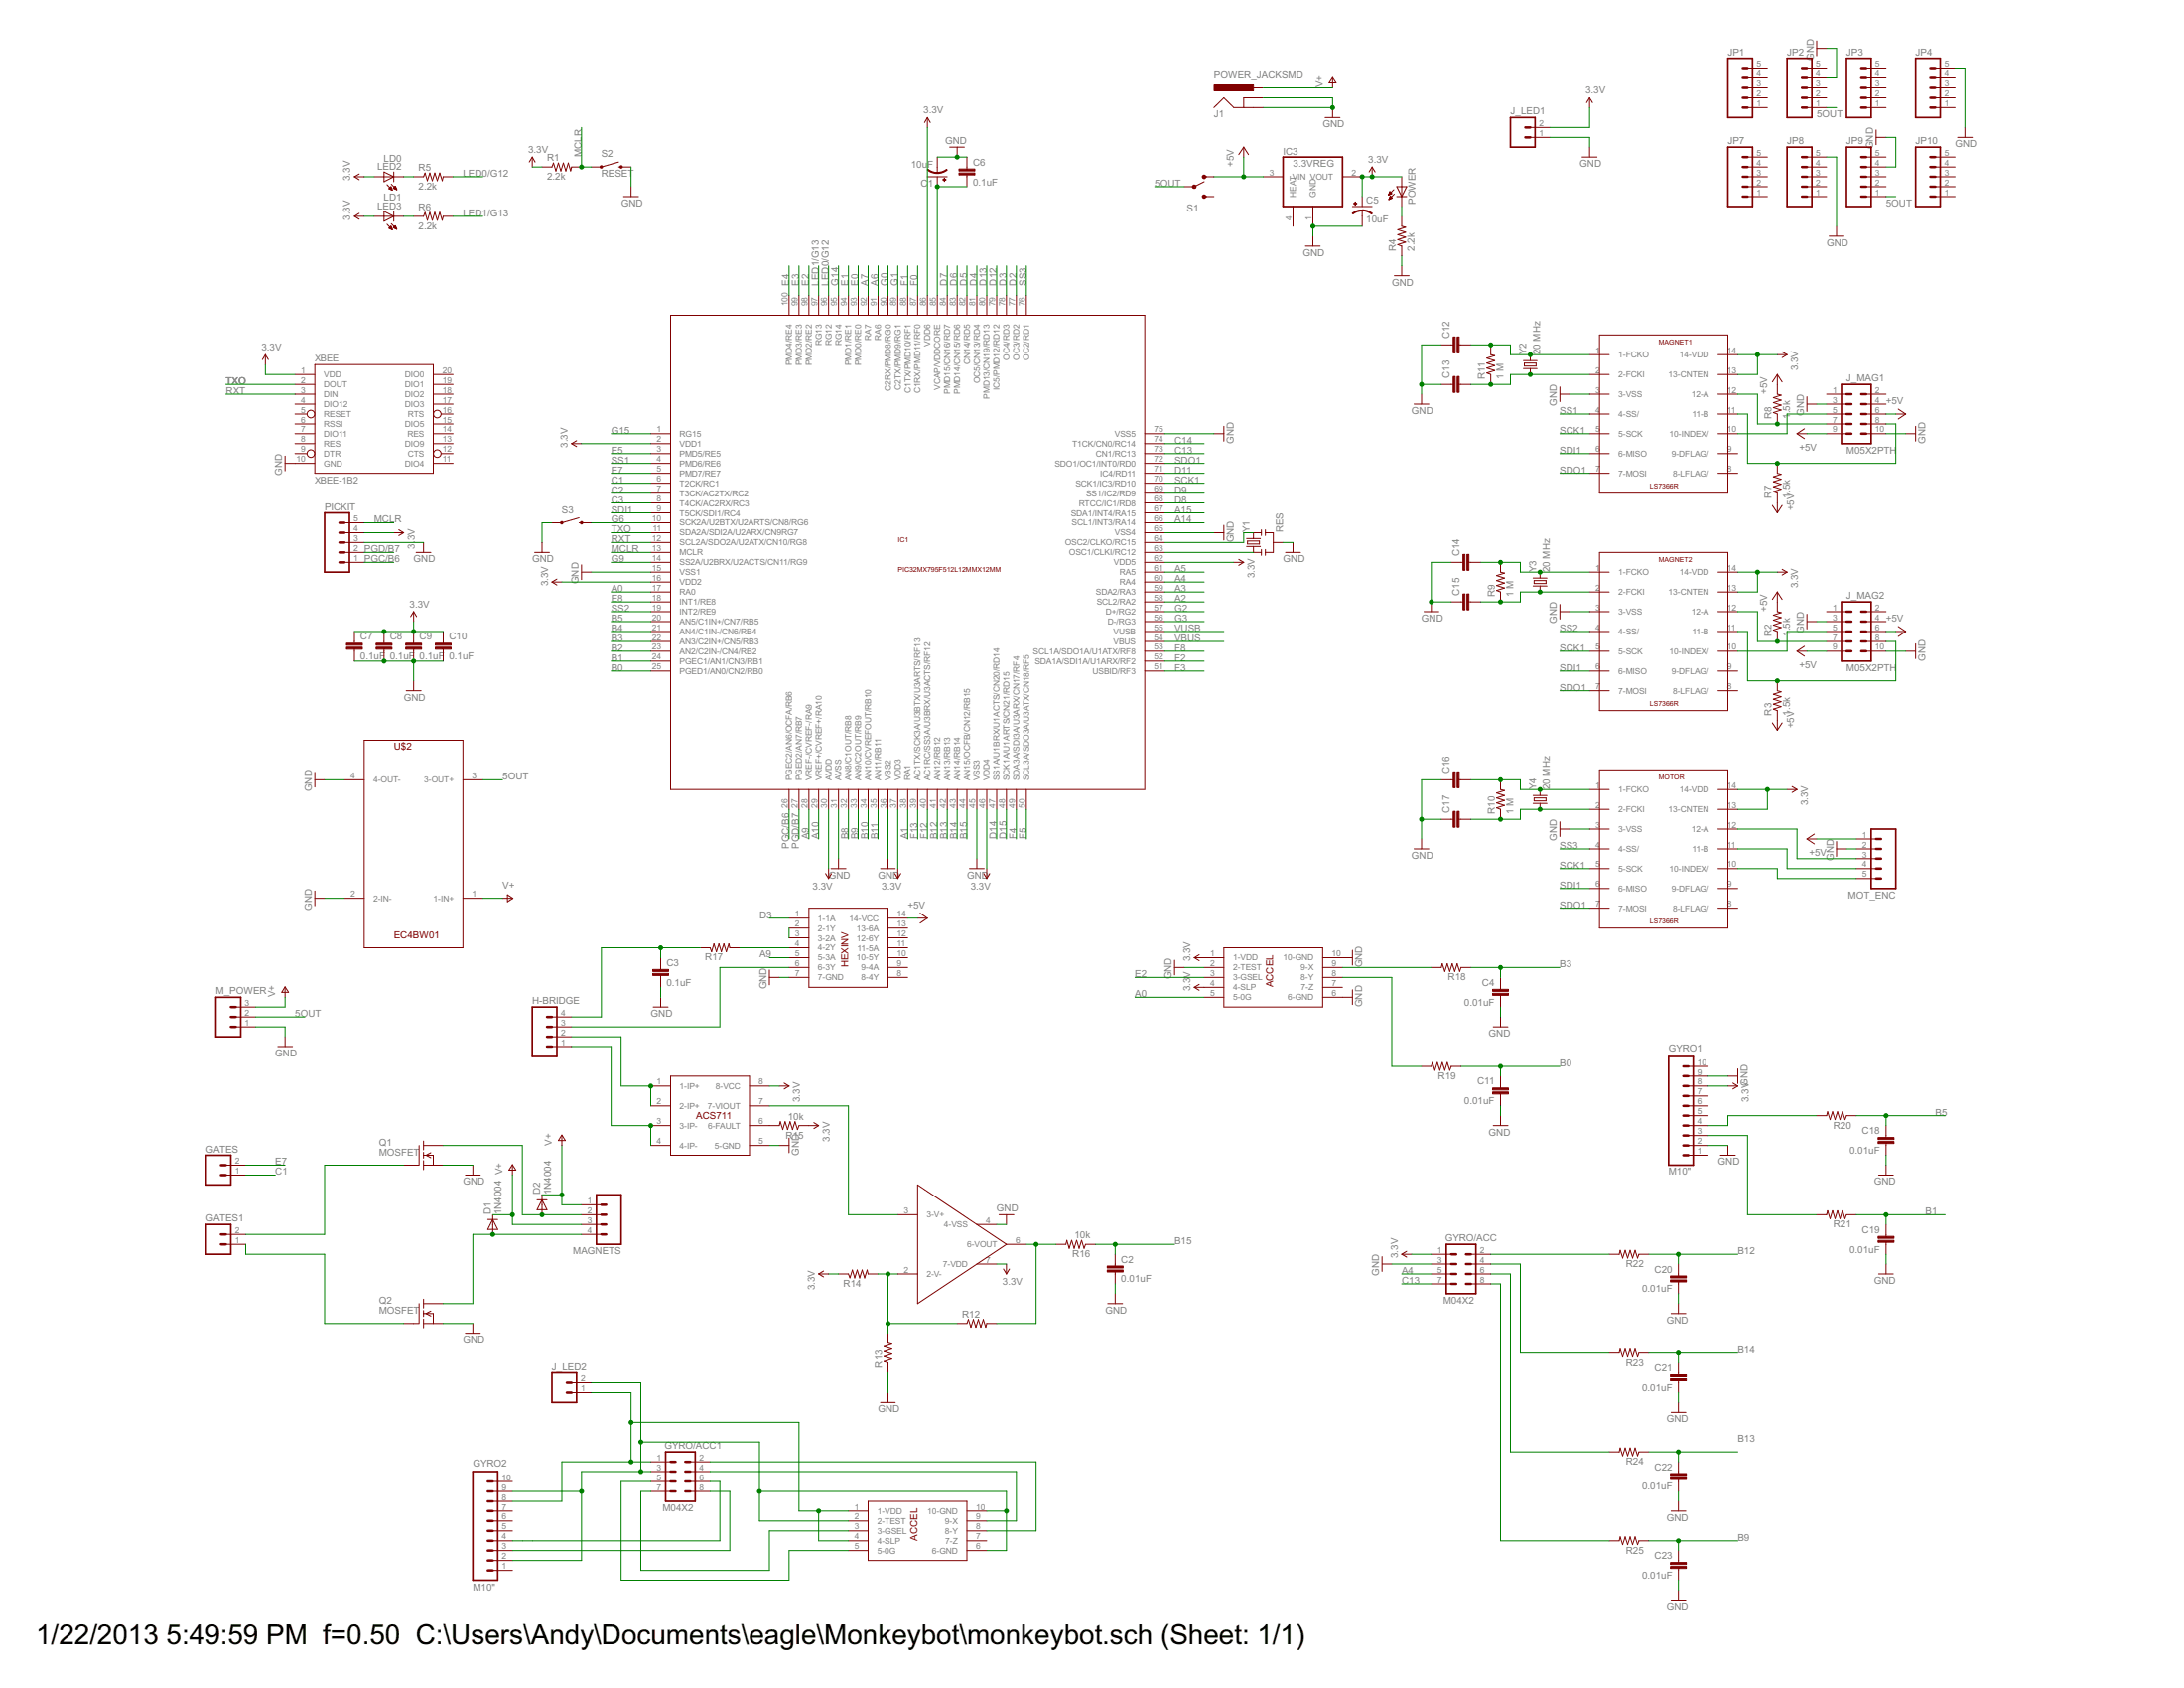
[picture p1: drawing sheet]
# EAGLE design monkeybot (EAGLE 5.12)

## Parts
C1  10uF  CAP_POL0603-POL  [0603-CAP-POL]
C2  0.01uF  CAP0603-CAP  [0603-CAP]
C3  0.1uF  CAP0603-CAP  [0603-CAP]
C4  0.01uF  CAP0603-CAP  [0603-CAP]
C5  10uF  CAP_POL0603-POL  [0603-CAP-POL]
C6  0.1uF  CAP0603-CAP  [0603-CAP]
C7  0.1uF  CAP0603-CAP  [0603-CAP]
C8  0.1uF  CAP0603-CAP  [0603-CAP]
C9  0.1uF  CAP0603-CAP  [0603-CAP]
C10  0.1uF  CAP0603-CAP  [0603-CAP]
C11  0.01uF  CAP0603-CAP  [0603-CAP]
C12  CAP0603-CAP  [0603-CAP]
C13  CAP0603-CAP  [0603-CAP]
C14  CAP0603-CAP  [0603-CAP]
C15  CAP0603-CAP  [0603-CAP]
C16  CAP0603-CAP  [0603-CAP]
C17  CAP0603-CAP  [0603-CAP]
C18  0.01uF  CAP0603-CAP  [0603-CAP]
C19  0.01uF  CAP0603-CAP  [0603-CAP]
C20  0.01uF  CAP0603-CAP  [0603-CAP]
C21  0.01uF  CAP0603-CAP  [0603-CAP]
C22  0.01uF  CAP0603-CAP  [0603-CAP]
C23  0.01uF  CAP0603-CAP  [0603-CAP]
D1  1N4004  [DO41-10]
D2  1N4004  [DO41-10]
GATES  M02PTH  [1X02]
GATES1  M02PTH  [1X02]
GYRO1  M10"  [1X10]
GYRO2  M10"  [1X10]
GYRO/ACC  M04X2  [2X4]
GYRO/ACC1  M04X2  [2X4]
H-BRIDGE  M04PTH  [1X04]
IC1  PIC32MX795F512L12MMX12MM  [TQFP-100-12X12MM]
IC3  3.3VREG  REG1117  [SOT223]
J1  POWER_JACKSMD  [POWER_JACK_SMD]
J_LED1  M02PTH  [1X02]
J_LED2  M02PTH  [1X02]
J_MAG1  M05X2PTH  [AVR_ICSP]
J_MAG2  M05X2PTH  [AVR_ICSP]
JP1  M05PTH  [1X05]
JP2  M05PTH  [1X05]
JP3  M05PTH  [1X05]
JP4  M05PTH  [1X05]
JP7  M05PTH  [1X05]
JP8  M05PTH  [1X05]
JP9  M05PTH  [1X05]
JP10  M05PTH  [1X05]
LED2  LD0  LED0603  [LED-0603]
LED3  LD1  LED0603  [LED-0603]
M_POWER  M03PTH  [1X03]
MAGNET1  LS7366R  [SO14]
MAGNET2  LS7366R  [SO14]
MAGNETS  M04PTH  [1X04]
MOT_ENC  M05PTH  [1X05]
MOTOR  LS7366R  [SO14]
PICKIT  M05PTH  [1X05]
POWER  LED0603  [LED-0603]
Q1  MOSFET  [DPACK]
Q2  MOSFET  [DPACK]
R1  2.2k  R-US_R0603  [R0603]
R2  1.5k  R-US_R0603  [R0603]
R3  1.5k  R-US_R0603  [R0603]
R4  2.2k  R-US_R0603  [R0603]
R5  2.2k  R-US_R0603  [R0603]
R6  2.2k  R-US_R0603  [R0603]
R7  1.5k  R-US_R0603  [R0603]
R8  1.5k  R-US_R0603  [R0603]
R9  1 M  R-US_R0603  [R0603]
R10  1 M  R-US_R0603  [R0603]
R11  1 M  R-US_R0603  [R0603]
R12  R-US_0204/7  [0204/7]
R13  R-US_0204/7  [0204/7]
R14  R-US_0204/7  [0204/7]
R15  10k  R-US_R0603  [R0603]
R16  10k  R-US_R0603  [R0603]
R17  R-US_0204/7  [0204/7]
R18  R-US_0204/7  [0204/7]
R19  R-US_0204/7  [0204/7]
R20  R-US_0204/7  [0204/7]
R21  R-US_0204/7  [0204/7]
R22  R-US_0204/7  [0204/7]
R23  R-US_0204/7  [0204/7]
R24  R-US_0204/7  [0204/7]
R25  R-US_0204/7  [0204/7]
S1  SWITCH-SPSTSMD  [AYZ0202]
S2  RESET  SWITCH-MOMENTARY-2-SMD-1101NE  [TACTILE-SWITCH-1101NE]
S3  SWITCH-MOMENTARY-2-SMD-1101NE  [TACTILE-SWITCH-1101NE]
U$1  ACCEL  [ACCEL]
U$2  EC4BW01  [EC4BW01]
U$3  74HC04  [74HC04]
U$6  ACS711  [ACS711]
U$7  MCP616  [MCP616]
U$8  ACCEL  [ACCEL]
XBEE  XBEE-1B2  [XBEE-SILK]
Y1  RES  RESONATORSMD  [RESONATOR-SMD]
Y2  20 MHz  CRYSTALHC49US  [HC49US]
Y3  20 MHz  CRYSTALHC49US  [HC49US]
Y4  20 MHz  CRYSTALHC49US  [HC49US]

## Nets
3.3V: C5.1(+) C7.1 C8.1 C9.1 C10.1 GYRO1.8 GYRO/ACC.1 IC1.2(VDD1) IC1.16(VDD2) IC1.30(AVDD) IC1.37(VDD3) IC1.46(VDD4) IC1.62(VDD5) IC1.86(VDD6) IC3.2(VOUT) J_LED1.2 LED2.A LED3.A MAGNET1.13(13-CNTEN) MAGNET1.14(14-VDD) MAGNET2.13(13-CNTEN) MAGNET2.14(14-VDD) MOTOR.13(13-CNTEN) MOTOR.14(14-VDD) PICKIT.4 POWER.A R1.1 R14.1 R15.1 U$6.8(8-VCC) U$7.7(7-VDD) U$8.1(1-VDD) U$8.4(4-SLP) XBEE.1(VDD)
5OUT: JP2.1 JP9.1 M_POWER.2 S1.2(P) U$2.3(3-OUT+)
+5V: IC3.3(VIN) J_MAG1.6 J_MAG1.9 J_MAG2.6 J_MAG2.9 MOT_ENC.1 R2.2 R3.1 R7.1 R8.2 S1.1(O) U$3.14(14-VCC)
A0: IC1.17(RA0) U$8.5(5-0G)
A1: IC1.38(RA1)
A2: IC1.58(SCL2/RA2)
A3: IC1.59(SDA2/RA3)
A4: GYRO/ACC.5 IC1.60(RA4)
A5: IC1.61(RA5)
A6: IC1.91(RA6)
A7: IC1.92(RA7)
A9: IC1.28(VREF-/CVREF-/RA9) U$3.5(5-3A)
A10: IC1.29(VREF+/CVREF+/RA10)
A14: IC1.66(SCL1/INT3/RA14)
A15: IC1.67(SDA1/INT4/RA15)
B0: C11.1 IC1.25(PGED1/AN0/CN2/RB0) R19.1
B1: C19.1 IC1.24(PGEC1/AN1/CN3/RB1) R21.1
B2: IC1.23(AN2/C2IN-/CN4/RB2)
B3: C4.1 IC1.22(AN3/C2IN+/CN5/RB3) R18.1
B4: IC1.21(AN4/C1IN-/CN6/RB4)
B5: C18.1 IC1.20(AN5/C1IN+/CN7/RB5) R20.1
B8: IC1.32(AN8/C1OUT/RB8)
B9: C23.1 IC1.33(AN9/C2OUT/RB9) R25.1
B10: IC1.34(AN10/CVREFOUT/RB10)
B11: IC1.35(AN11/RB11)
B12: C20.1 IC1.41(AN12/RB12) R22.1
B13: C22.1 IC1.42(AN13/RB13) R24.1
B14: C21.1 IC1.43(AN14/RB14) R23.1
B15: C2.1 IC1.44(AN15/OCFB/CN12/RB15) R16.1
C1: GATES.1 IC1.6(T2CK/RC1)
C2: IC1.7(T3CK/AC2TX/RC2)
C3: IC1.8(T4CK/AC2RX/RC3)
C12: IC1.63(OSC1/CLKI/RC12) Y1.1
C13: GYRO/ACC.7 IC1.73(CN1/RC13)
C14: IC1.74(T1CK/CN0/RC14)
C15: IC1.64(OSC2/CLKO/RC15) Y1.3
D2: IC1.77(OC3/RD2)
D3: IC1.78(OC4/RD3) U$3.1(1-1A)
D4: IC1.81(OC5/CN13/RD4)
D5: IC1.82(CN14/RD5)
D6: IC1.83(PMD14/CN15/RD6)
D7: IC1.84(PMD15/CN16/RD7)
D8: IC1.68(RTCC/IC1/RD8)
D9: IC1.69(SS1/IC2/RD9)
D11: IC1.71(IC4/RD11)
D12: IC1.79(IC5/PMD12/RD12)
D13: IC1.80(PMD13/CN19/RD13)
D14: IC1.47(SS1A/U1BRX/U1ACTS/CN20/RD14)
D15: IC1.48(SCK1A/U1ARTS/CN21/RD15)
E0: IC1.93(PMD0/RE0)
E1: IC1.94(PMD1/RE1)
E2: IC1.98(PMD2/RE2) U$8.3(3-GSEL)
E3: IC1.99(PMD3/RE3)
E4: IC1.100(PMD4/RE4)
E5: IC1.3(PMD5/RE5)
E7: GATES.2 IC1.5(PMD7/RE7)
E8: IC1.18(INT1/RE8)
F0: IC1.87(C1RX/PMD11/RF0)
F1: IC1.88(C1TX/PMD10/RF1)
F2: IC1.52(SDA1A/SDI1A/U1ARX/RF2)
F3: IC1.51(USBID/RF3)
F4: IC1.49(SDA3A/SDI3A/U3ARX/CN17/RF4)
F5: IC1.50(SCL3A/SDO3A/U3ATX/CN18/RF5)
F8: IC1.53(SCL1A/SDO1A/U1ATX/RF8)
F12: IC1.40(AC1RC/SS3A/U3BRX/U3ACTS/RF12)
F13: IC1.39(AC1TX/SCK3A/U3BTX/U3ARTS/RF13)
G0: IC1.90(C2RX/PMD8/RG0)
G1: IC1.89(C2TX/PMD9/RG1)
G2: IC1.57(D+/RG2)
G3: IC1.56(D-/RG3)
G6: IC1.10(SCK2A/U2BTX/U2ARTS/CN8/RG6) S3.P$2
G9: IC1.14(SS2A/U2BRX/U2ACTS/CN11/RG9)
G14: IC1.95(RG14)
G15: IC1.1(RG15)
GND: C1.2(-) C2.2 C3.2 C4.2 C5.2(-) C6.1 C7.2 C8.2 C9.2 C10.2 C11.2 C12.1 C13.1 C14.1 C15.1 C16.1 C17.1 C18.2 C19.2 C20.2 C21.2 C22.2 C23.2 GYRO1.2 GYRO1.9 GYRO/ACC.3 IC1.15(VSS1) IC1.31(AVSS) IC1.36(VSS2) IC1.45(VSS3) IC1.65(VSS4) IC1.75(VSS5) IC3.1(GND) J1.GND(GNDBREAK) J1.P$4(GND) J_LED1.1 J_MAG1.3 J_MAG1.10 J_MAG2.3 J_MAG2.10 JP2.4 JP4.5 JP8.5 JP9.4 M_POWER.1 MAGNET1.3(3-VSS) MAGNET2.3(3-VSS) MOT_ENC.2 MOTOR.3(3-VSS) PICKIT.3 Q1.3(S) Q2.3(S) R4.1 R13.1 S2.P$2 S3.P$1 U$2.2(2-IN-) U$2.4(4-OUT-) U$3.7(7-GND) U$6.5(5-GND) U$7.4(4-VSS) U$8.2(2-TEST) U$8.6(6-GND) U$8.10(10-GND) XBEE.10(GND) Y1.2
LED0/G12: IC1.96(RG12) R5.2
LED1/G13: IC1.97(RG13) R6.2
MCLR: IC1.13(MCLR) PICKIT.5 R1.2 S2.P$1
N$2: C12.2 MAGNET1.1(1-FCKO) R11.2 Y2.2
N$3: C1.1(+) C6.2 IC1.85(VCAP/VDDCORE)
N$4: POWER.C R4.2
N$5: LED2.C R5.1
N$6: J_MAG2.7 MAGNET2.12(12-A) R2.1
N$7: LED3.C R6.1
N$8: J_MAG1.7 MAGNET1.12(12-A) R8.1
N$9: GYRO1.4 R20.2
N$10: J_MAG2.8 MAGNET2.11(11-B) R3.2
N$11: J_MAG1.8 MAGNET1.11(11-B) R7.2
N$12: J_MAG1.5 MAGNET1.10(10-INDEX/)
N$13: J_MAG2.5 MAGNET2.10(10-INDEX/)
N$14: GYRO/ACC.2 R22.2
N$15: C13.2 MAGNET1.2(2-FCKI) R11.1 Y2.1
N$16: C14.2 MAGNET2.1(1-FCKO) R9.2 Y3.2
N$17: C15.2 MAGNET2.2(2-FCKI) R9.1 Y3.1
N$18: C16.2 MOTOR.1(1-FCKO) R10.2 Y4.2
N$19: C17.2 MOTOR.2(2-FCKI) R10.1 Y4.1
N$20: MOT_ENC.3 MOTOR.12(12-A)
N$21: MOT_ENC.4 MOTOR.11(11-B)
N$22: MOT_ENC.5 MOTOR.10(10-INDEX/)
N$23: R15.2 U$6.6(6-FAULT)
N$24: U$6.7(7-VIOUT) U$7.3(3-V+)
N$25: R12.1 R13.2 R14.2 U$7.2(2-V-)
N$26: R12.2 R16.2 U$7.6(6-VOUT)
N$27: U$3.2(2-1Y) U$3.3(3-2A)
N$28: R17.2 U$3.4(4-2Y)
N$29: H-BRIDGE.2 U$6.1(1-IP+) U$6.2(2-IP+)
N$30: H-BRIDGE.1 U$6.3(3-IP-) U$6.4(4-IP-)
N$31: H-BRIDGE.3 U$3.6(6-3Y)
N$32: GATES1.2 Q1.1(G)
N$33: GATES1.1 Q2.1(G)
N$34: GYRO1.3 R21.2
N$35: R19.2 U$8.8(8-Y)
N$36: R18.2 U$8.9(9-X)
N$38: GYRO/ACC.4 R23.2
N$43: GYRO/ACC.6 R24.2
N$44: GYRO/ACC.8 R25.2
N$45: D2.A MAGNETS.2 Q1.4(D)
N$46: D1.A MAGNETS.4 Q2.4(D)
N$47: GYRO2.8 GYRO/ACC1.1 J_LED2.1 U$1.1(1-VDD) U$1.4(4-SLP)
N$48: GYRO2.2 GYRO2.9 GYRO/ACC1.3 J_LED2.2 U$1.2(2-TEST) U$1.6(6-GND) U$1.10(10-GND)
N$49: GYRO2.3 GYRO/ACC1.8
N$50: GYRO2.4 GYRO/ACC1.6
N$51: GYRO/ACC1.7 U$1.3(3-GSEL)
N$52: GYRO/ACC1.4 U$1.9(9-X)
N$53: GYRO/ACC1.5 U$1.5(5-0G)
N$54: GYRO/ACC1.2 U$1.8(8-Y)
N$115: C3.1 H-BRIDGE.4 R17.1
PGC/B6: IC1.26(PGEC2/AN6/OCFA/RB6) PICKIT.1
PGD/B7: IC1.27(PGED2/AN7/RB7) PICKIT.2
RXT: IC1.12(SCL2A/SDO2A/U2ATX/CN10/RG8) XBEE.3(DIN)
SCK1: IC1.70(SCK1/IC3/RD10) MAGNET1.5(5-SCK) MAGNET2.5(5-SCK) MOTOR.5(5-SCK)
SDI1: IC1.9(T5CK/SDI1/RC4) MAGNET1.6(6-MISO) MAGNET2.6(6-MISO) MOTOR.6(6-MISO)
SDO1: IC1.72(SDO1/OC1/INT0/RD0) MAGNET1.7(7-MOSI) MAGNET2.7(7-MOSI) MOTOR.7(7-MOSI)
SS1: IC1.4(PMD6/RE6) MAGNET1.4(4-SS/)
SS2: IC1.19(INT2/RE9) MAGNET2.4(4-SS/)
SS3: IC1.76(OC2/RD1) MOTOR.4(4-SS/)
TXO: IC1.11(SDA2A/SDI2A/U2ARX/CN9RG7) XBEE.2(DOUT)
V+: D1.C D2.C J1.VIN0(PWR) M_POWER.3 MAGNETS.1 MAGNETS.3 U$2.1(1-IN+)
VBUS: IC1.54(VBUS)
VUSB: IC1.55(VUSB)
Unconnected: GYRO1.1 GYRO1.5 GYRO1.6 GYRO1.7 GYRO1.10 GYRO2.1 GYRO2.5 GYRO2.6 GYRO2.7 GYRO2.10 IC3.4(HEAT) J_MAG1.1 J_MAG1.2 J_MAG1.4 J_MAG2.1 J_MAG2.2 J_MAG2.4 JP1.1 JP1.2 JP1.3 JP1.4 JP1.5 JP2.2 JP2.3 JP2.5 JP3.1 JP3.2 JP3.3 JP3.4 JP3.5 JP4.1 JP4.2 JP4.3 JP4.4 JP7.1 JP7.2 JP7.3 JP7.4 JP7.5 JP8.1 JP8.2 JP8.3 JP8.4 JP9.2 JP9.3 JP9.5 JP10.1 JP10.2 JP10.3 JP10.4 JP10.5 MAGNET1.8(8-LFLAG/) MAGNET1.9(9-DFLAG/) MAGNET2.8(8-LFLAG/) MAGNET2.9(9-DFLAG/) MOTOR.8(8-LFLAG/) MOTOR.9(9-DFLAG/) S1.3(S) U$1.7(7-Z) U$3.8(8-4Y) U$3.9(9-4A) U$3.10(10-5Y) U$3.11(11-5A) U$3.12(12-6Y) U$3.13(13-6A) U$8.7(7-Z) XBEE.4(DIO12) XBEE.5(RESET) XBEE.6(RSSI) XBEE.7(DIO11) XBEE.8(RES) XBEE.9(DTR) XBEE.11(DIO4) XBEE.12(CTS) XBEE.13(DIO9) XBEE.14(RES) XBEE.15(DIO5) XBEE.16(RTS) XBEE.17(DIO3) XBEE.18(DIO2) XBEE.19(DIO1) XBEE.20(DIO0)
